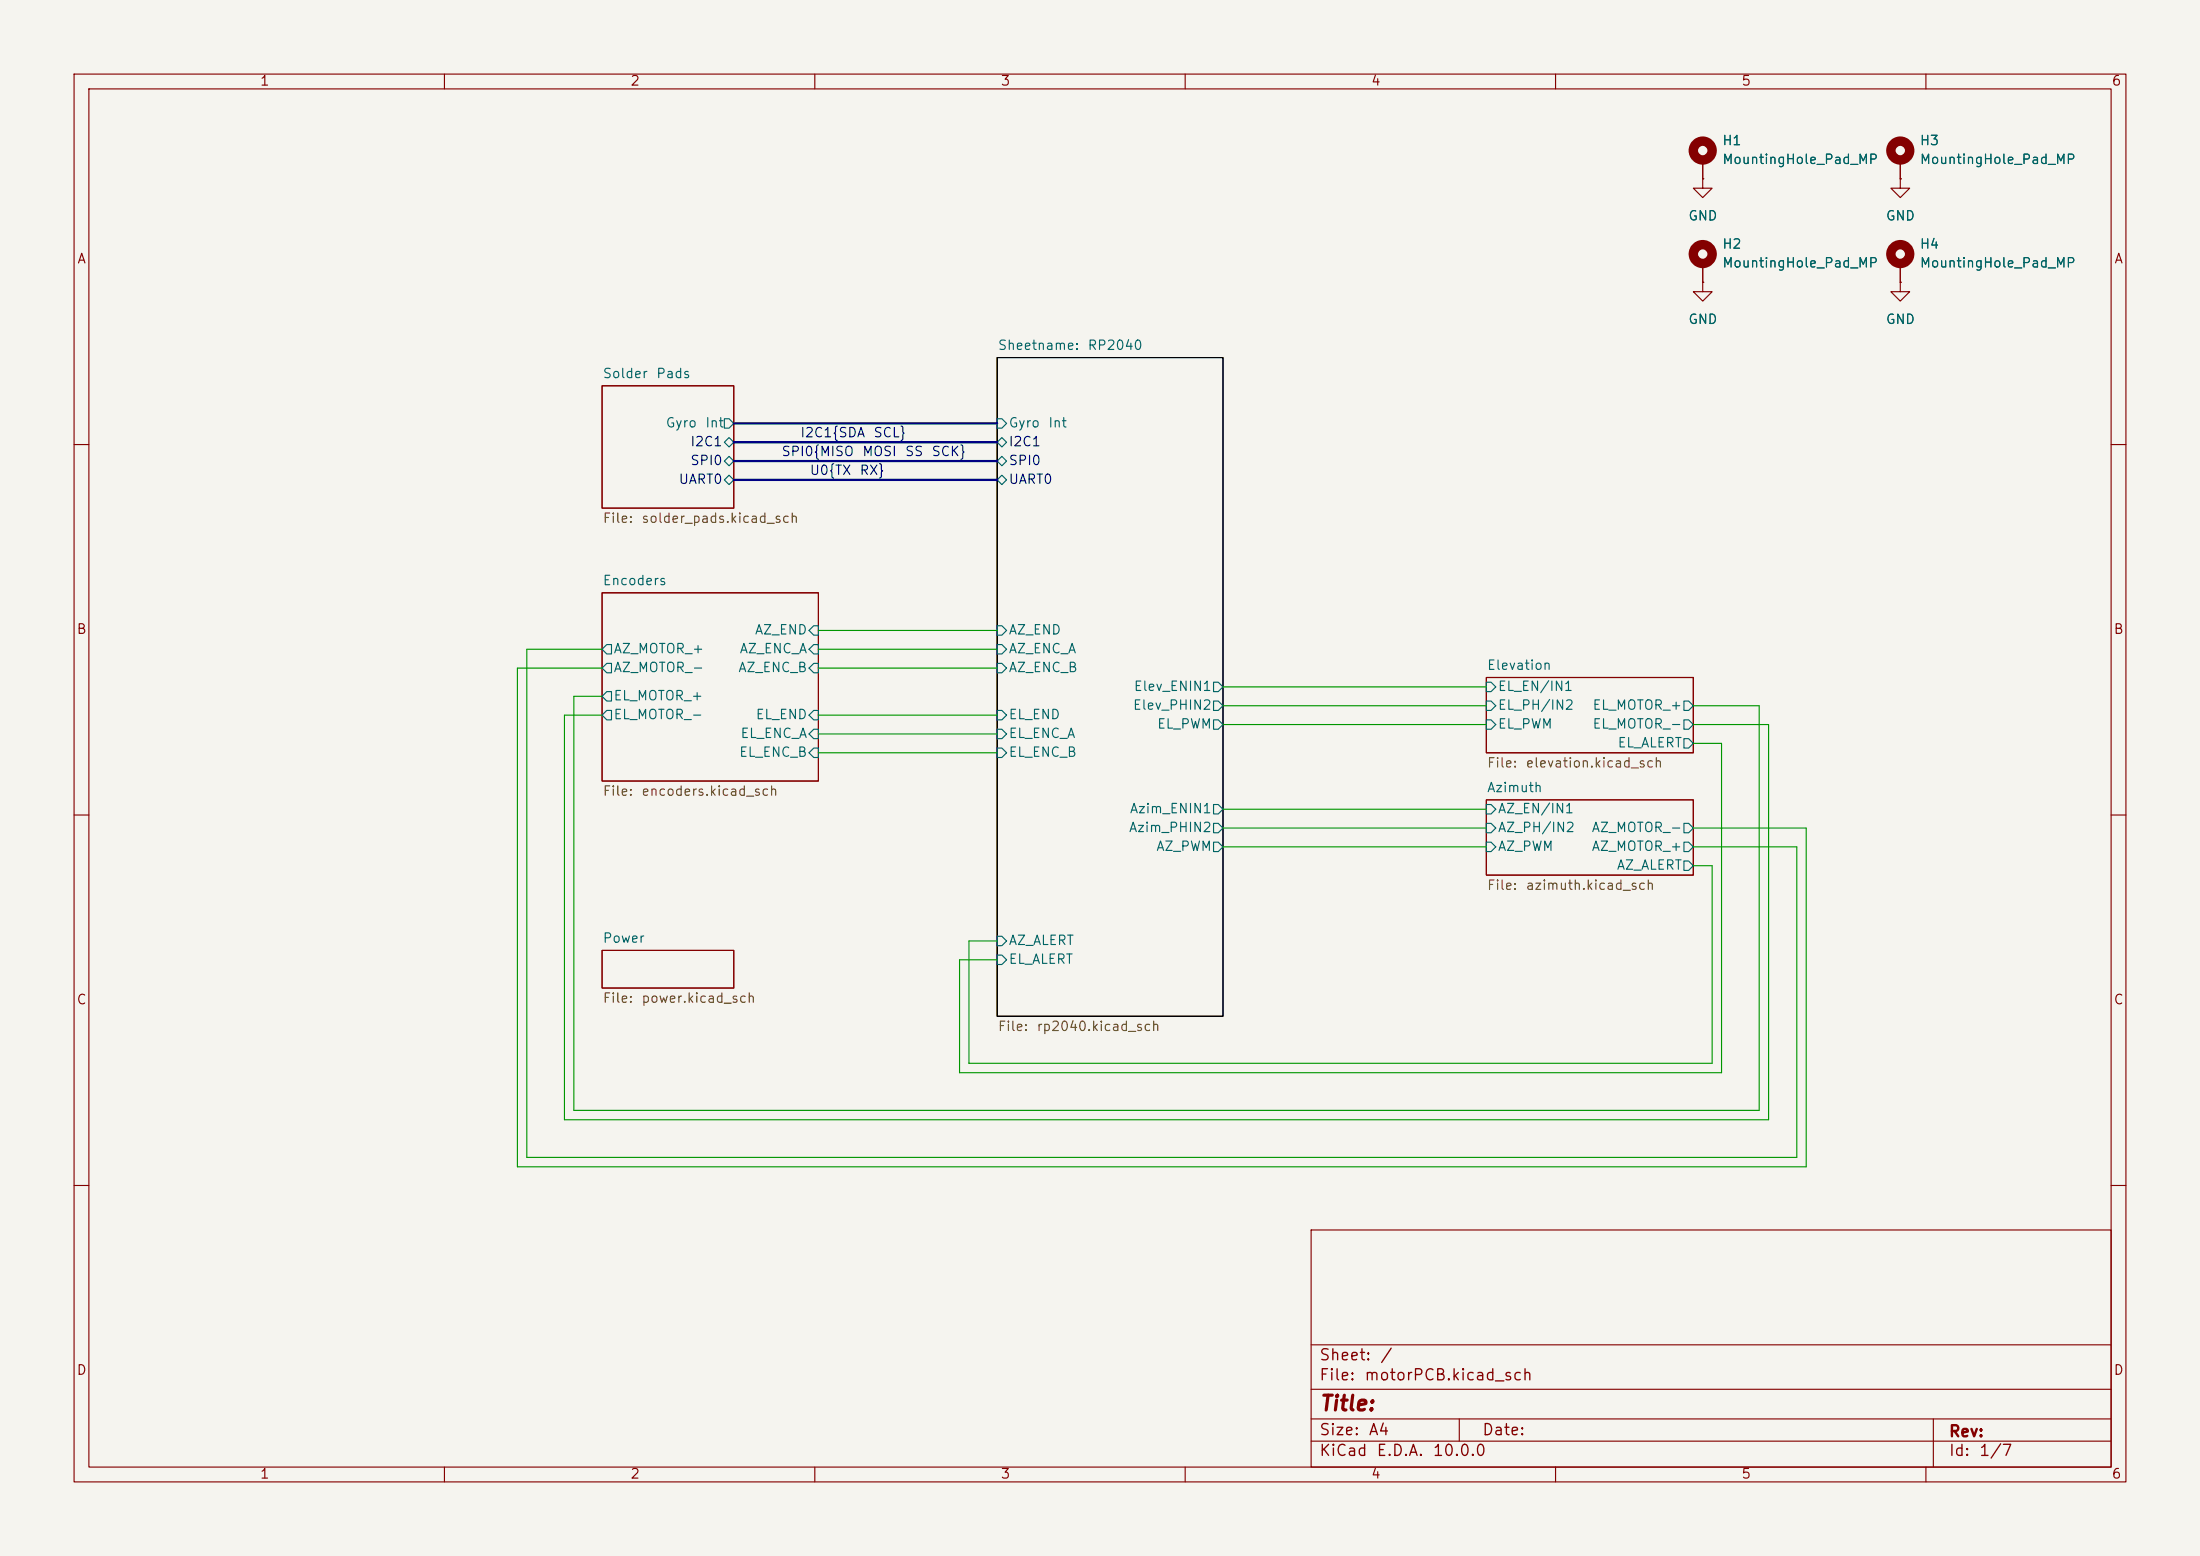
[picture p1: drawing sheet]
<svg xmlns="http://www.w3.org/2000/svg" width="297mm" height="210mm" viewBox="0 0 297 210" stroke-linecap="round" stroke-linejoin="round" font-family="sans-serif">
<path d="M0 0h297v210h-297z" fill="#f5f4ef" stroke="#f5f4ef" stroke-width=".14"/>
<g fill="none" stroke="#840000" stroke-width=".15">
<path d="M10 10h277v190h-277zM12 12h273v186h-273zM60 10v2M110 10v2M160 10v2M210 10v2M260 10v2M229.9 38.1v1.3h1.2l-1.2 1.2-1.3-1.2h1.3M229.9 38.1h.1M229.9 24.1v1.3h1.2l-1.2 1.3-1.3-1.3h1.3M229.9 24.1h.1M229.9 21.6v2.5"/>
<path d="M229.9 35.6v2.5M256.5 24.1v1.3h1.3l-1.3 1.3-1.2-1.3h1.2M256.5 24.1h.1M256.5 38.1v1.3h1.3l-1.3 1.2-1.2-1.2h1.2M256.5 38.1h.1M256.5 21.6v2.5M256.5 35.6v2.5M81.3 52.1h17.8v16.5h-17.8zM10 60h2M285 60h2M81.3 80h29.2v25.4h-29.2zM200.7 91.4h27.9v10.2h-27.9z"/>
<path d="M10 110h2M200.7 108h27.9v10.1h-27.9zM285 110h2M81.3 128.3h17.8v5.1h-17.8zM10 160h2M177 166h108v32h-108zM285 160h2M60 198v2M110 198v2M160 198v2M177 194.5h108M177 191.5h108"/>
<path d="M177 187.5h108M177 181.5h108M197 191.5v3M210 198v2M260 198v2M261 191.5v6.5"/>
</g>
<path d="M134.6 48.3h30.5v88.9h-30.5z" fill="none" stroke="#000" stroke-width=".15"/>
<g fill="none" stroke="#006464" stroke-width=".15">
<path d="M97.8 59.7l.6-.6 .7 .6-.7 .6zM97.8 56.5h.6l.7 .7-.7 .6h-.6zM134.6 59.7l.7-.6 .6 .6-.6 .6zM134.6 56.5h.7l.6 .7-.6 .6h-.7zM97.8 64.8l.6-.7 .7 .7-.7 .6zM97.8 62.2l.6-.6 .7 .6-.7 .7zM134.6 64.8l.7-.7 .6 .7-.6 .6zM134.6 62.2l.7-.6 .6 .6-.6 .7zM81.3 96.5l.6-.6h.6v1.3h-.6zM81.9 93.3h.6v1.3h-.6l-.6-.6zM81.9 89.5h.6v1.3h-.6l-.6-.6zM81.9 87h.6v1.3h-.6l-.6-.7z"/>
<path d="M109.2 96.5l.7-.6h.6v1.3h-.6zM109.2 85.1l.7-.6h.6v1.2h-.6zM109.9 87h.6v1.3h-.6l-.7-.7zM109.9 89.5h.6v1.3h-.6l-.7-.6zM109.9 98.4h.6v1.3h-.6l-.7-.6zM134.6 95.9h.7l.6 .6-.6 .7h-.7zM134.6 87h.7l.6 .6-.6 .7h-.7zM134.6 84.5h.7l.6 .6-.6 .6h-.7zM134.6 89.5h.7l.6 .7-.6 .6h-.7zM134.6 98.4h.7l.6 .7-.6 .6h-.7zM163.8 94.6h.7l.6 .7-.6 .6h-.7zM163.8 92.1h.7l.6 .6-.6 .6h-.7z"/>
<path d="M163.8 97.2h.7l.6 .6-.6 .6h-.7zM200.7 92.1h.6l.6 .6-.6 .6h-.6zM200.7 94.6h.6l.6 .7-.6 .6h-.6zM200.7 97.2h.6l.6 .6-.6 .6h-.6zM227.3 94.6h.7l.6 .7-.6 .6h-.7zM227.3 97.2h.7l.6 .6-.6 .6h-.7zM227.3 99.7h.7l.6 .6-.6 .7h-.7zM109.9 101h.6v1.2h-.6l-.7-.6zM134.6 101h.7l.6 .6-.6 .6h-.7zM163.8 111.1h.7l.6 .7-.6 .6h-.7zM163.8 108.6h.7l.6 .6-.6 .7h-.7zM163.8 113.7h.7l.6 .6-.6 .6h-.7z"/>
<path d="M200.7 108.6h.6l.6 .6-.6 .7h-.6zM200.7 111.1h.6l.6 .7-.6 .6h-.6zM200.7 113.7h.6l.6 .6-.6 .6h-.6zM227.3 111.1h.7l.6 .7-.6 .6h-.7zM227.3 113.7h.7l.6 .6-.6 .6h-.7zM227.3 116.2h.7l.6 .6-.6 .7h-.7zM134.6 126.4h.7l.6 .6-.6 .6h-.7zM134.6 128.9h.7l.6 .6-.6 .7h-.7z"/>
</g>
<g fill="none" stroke="#840000" stroke-width="1.3">
<circle cx="229.9" cy="20.3" r="1.27"/>
<circle cx="229.9" cy="34.3" r="1.27"/>
<circle cx="256.5" cy="20.3" r="1.27"/>
<circle cx="256.5" cy="34.3" r="1.27"/>
</g>
<path d="M99.1 59.7h35.5M99.1 57.2h35.5M99.1 62.2h35.5M99.1 64.8h35.5" fill="none" stroke="#000084" stroke-width=".3"/>
<g fill="none" stroke="#009600" stroke-width=".15">
<path d="M81.3 90.2h-11.5v67.3h174v-45.7h-15.2M81.3 87.6h-10.2v68.6h171.5v-41.9h-14M81.3 96.5h-5.1v54.6h162.6v-53.3h-10.2M81.3 94h-3.8v55.9h160v-54.6h-8.9M110.5 99.1h24.1M110.5 90.2h24.1M110.5 96.5h24.1M110.5 87.6h24.1M110.5 85.1h24.1M165.1 97.8h35.6M165.1 92.7h35.6M165.1 95.3h35.6"/>
<path d="M110.5 101.6h24.1M165.1 114.3h35.6M165.1 109.2h35.6M165.1 111.8h35.6M228.6 116.8h2.5v26.7h-100.3v-16.5h3.8M228.6 100.3h3.8v44.5h-102.9v-15.3h5.1"/>
</g>
<text font-size="2" fill="#840000" x="178" y="190.9">Title:</text>
<g font-size="1.5" fill="#840000">
<text x="178" y="184">Sheet:</text>
<text x="186.2" y="184">/</text>
<text x="178" y="186.7">File:</text>
<text x="184.1" y="186.7">motorPCB.kicad_sch</text>
<text x="178" y="196.9">KiCad</text>
<text x="178" y="194.1">Size:</text>
<text x="184.7" y="194.1">A4</text>
<text x="185.7" y="196.9">E.D.A.</text>
<text x="193.3" y="196.9">10.0.0</text>
<text x="200" y="194.1">Date:</text>
<text x="263" y="194.3">Rev:</text>
<text x="263" y="196.9">Id:</text>
<text x="267.1" y="196.9">1/7</text>
</g>
<g font-size="1.3" fill="#840000">
<text x="35" y="11.9">1</text>
<text x="85" y="11.9">2</text>
<text x="135" y="11.9">3</text>
<text x="185" y="11.9">4</text>
<text x="235" y="11.9">5</text>
<text x="285" y="11.9">6</text>
<text x="10.3" y="35.9">A</text>
<text x="285.3" y="35.9">A</text>
<text x="10.3" y="85.9">B</text>
<text x="285.3" y="85.9">B</text>
<text x="10.3" y="135.9">C</text>
<text x="285.3" y="135.9">C</text>
<text x="10.3" y="185.9">D</text>
<text x="285.3" y="185.9">D</text>
<text x="35" y="199.9">1</text>
<text x="85" y="199.9">2</text>
<text x="135" y="199.9">3</text>
<text x="185" y="199.9">4</text>
<text x="235" y="199.9">5</text>
<text x="285" y="199.9">6</text>
</g>
<g font-size="1.3" fill="#006464">
<text x="232.4" y="19.9">H1</text>
<text x="232.4" y="22.5">MountingHole_Pad_MP</text>
<text x="259.1" y="19.9">H3</text>
<text x="259.1" y="22.5">MountingHole_Pad_MP</text>
<text x="227.8" y="30.1">GND</text>
<text x="232.4" y="33.9">H2</text>
<text x="254.5" y="30.1">GND</text>
<text x="259.1" y="33.9">H4</text>
<text x="232.4" y="36.4">MountingHole_Pad_MP</text>
<text x="259.1" y="36.4">MountingHole_Pad_MP</text>
<text x="134.6" y="47.5">Sheetname:</text>
<text x="146.7" y="47.5">RP2040</text>
<text x="227.8" y="44">GND</text>
<text x="254.5" y="44">GND</text>
<text x="81.3" y="51.4">Solder</text>
<text x="88.5" y="51.4">Pads</text>
<text x="89.8" y="58">Gyro</text>
<text x="95.1" y="58">Int</text>
<text x="136.1" y="58">Gyro</text>
<text x="141.4" y="58">Int</text>
<text x="81.3" y="79.3">Encoders</text>
<text x="82.7" y="88.5">AZ_MOTOR_+</text>
<text x="99.8" y="88.5">AZ_ENC_A</text>
<text x="101.8" y="86">AZ_END</text>
<text x="136.1" y="88.5">AZ_ENC_A</text>
<text x="136.1" y="86">AZ_END</text>
<text x="82.7" y="94.8">EL_MOTOR_+</text>
<text x="82.7" y="91">AZ_MOTOR_-</text>
<text x="99.6" y="91">AZ_ENC_B</text>
<text x="136.1" y="91">AZ_ENC_B</text>
<text x="153" y="93.6">Elev_ENIN1</text>
<text x="200.7" y="90.7">Elevation</text>
<text x="202.1" y="93.6">EL_EN/IN1</text>
<text x="82.7" y="97.4">EL_MOTOR_-</text>
<text x="99.9" y="99.9">EL_ENC_A</text>
<text x="101.9" y="97.4">EL_END</text>
<text x="136.1" y="97.4">EL_END</text>
<text x="136.1" y="99.9">EL_ENC_A</text>
<text x="152.9" y="96.1">Elev_PHIN2</text>
<text x="156.1" y="98.7">EL_PWM</text>
<text x="202.1" y="96.1">EL_PH/IN2</text>
<text x="202.1" y="98.7">EL_PWM</text>
<text x="214.9" y="96.1">EL_MOTOR_+</text>
<text x="214.9" y="98.7">EL_MOTOR_-</text>
<text x="218.3" y="101.2">EL_ALERT</text>
<text x="99.7" y="102.5">EL_ENC_B</text>
<text x="136.1" y="102.5">EL_ENC_B</text>
<text x="200.7" y="107.2">Azimuth</text>
<text x="152.3" y="112.6">Azim_PHIN2</text>
<text x="152.4" y="110.1">Azim_ENIN1</text>
<text x="202.1" y="110.1">AZ_EN/IN1</text>
<text x="202.1" y="112.6">AZ_PH/IN2</text>
<text x="214.8" y="112.6">AZ_MOTOR_-</text>
<text x="156" y="115.2">AZ_PWM</text>
<text x="202.1" y="115.2">AZ_PWM</text>
<text x="214.8" y="115.2">AZ_MOTOR_+</text>
<text x="218.2" y="117.7">AZ_ALERT</text>
<text x="81.3" y="127.6">Power</text>
<text x="136.1" y="127.9">AZ_ALERT</text>
<text x="136.1" y="130.4">EL_ALERT</text>
</g>
<g font-size="1.3" fill="#000084">
<text x="107.9" y="59.3">I2C1{SDA</text>
<text x="117.8" y="59.3">SCL}</text>
<text x="91.5" y="65.6">UART0</text>
<text x="93.1" y="60.6">I2C1</text>
<text x="93.1" y="63.1">SPI0</text>
<text x="105.4" y="61.9">SPI0{MISO</text>
<text x="109.2" y="64.4">U0{TX</text>
<text x="116" y="64.4">RX}</text>
<text x="116.3" y="61.9">MOSI</text>
<text x="122.1" y="61.9">SS</text>
<text x="125.7" y="61.9">SCK}</text>
<text x="136.1" y="60.6">I2C1</text>
<text x="136.1" y="65.6">UART0</text>
<text x="136.1" y="63.1">SPI0</text>
</g>
<g font-size="1.3" fill="#725600">
<text x="81.3" y="70.9">File:</text>
<text x="86.5" y="70.9">solder_pads.kicad_sch</text>
<text x="81.3" y="107.7">File:</text>
<text x="86.5" y="107.7">encoders.kicad_sch</text>
<text x="200.7" y="103.9">File:</text>
<text x="205.9" y="103.9">elevation.kicad_sch</text>
<text x="200.7" y="120.4">File:</text>
<text x="205.9" y="120.4">azimuth.kicad_sch</text>
<text x="81.3" y="135.7">File:</text>
<text x="86.5" y="135.7">power.kicad_sch</text>
<text x="134.6" y="139.5">File:</text>
<text x="139.8" y="139.5">rp2040.kicad_sch</text>
</g>
</svg>
